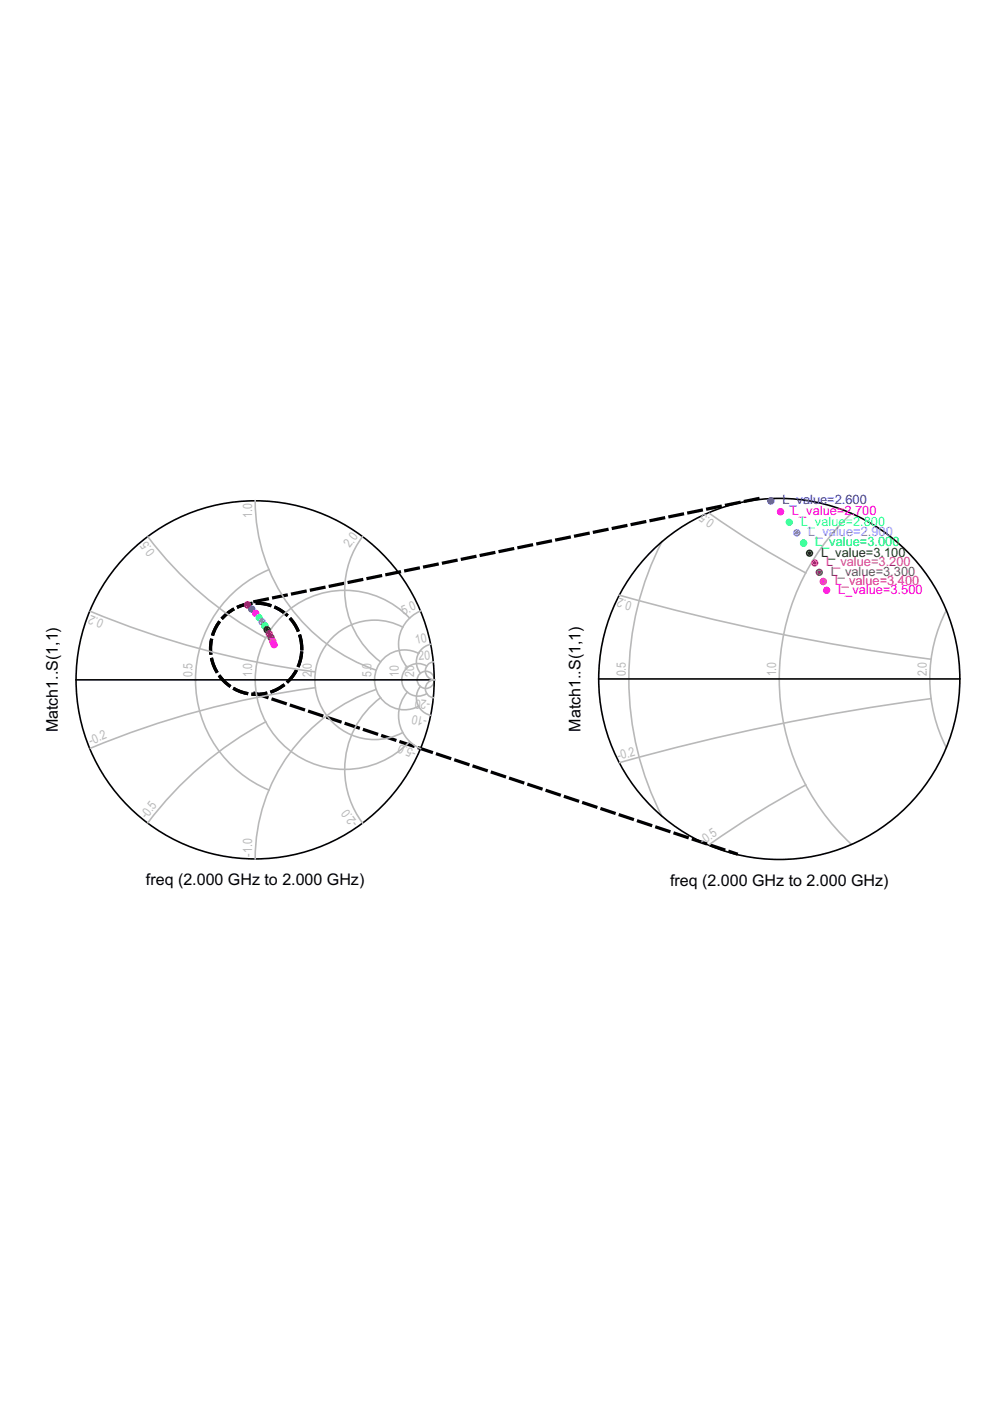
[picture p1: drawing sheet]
<svg xmlns="http://www.w3.org/2000/svg" width="210mm" height="297mm" viewBox="0 0 210 297" stroke-linecap="round" stroke-linejoin="round" font-family="sans-serif">
<path d="M54 127.5l107-21.8M64 137.6a9.7 9.7 0 0 0-14.2-8.6 9.7 9.7 0 0 0-1 16.5 9.7 9.7 0 0 0 15.1-6.7l.1-1.2M54 147l102.1 34" fill="none" stroke="#000" stroke-width=".68" stroke-dasharray="2.7 1.4"/>
<path d="M140.3 114.8a63.9 63.9 0 0 0 0 58.2M150.4 108.9l5.3 3.6 5.4 3.4 9.7 5.6M180.5 108.9a47.9 47.9 0 0 0 0 70.1M131.3 126.2a476.1 476.1 0 0 0 65.9 13.5M200.6 129.4a31.9 31.9 0 0 0 0 29.1M197.4 148.1a476.2 476.2 0 0 0-66 13.6M170.8 166.4l-9.7 5.6-5.4 3.4-5.3 3.6" fill="none" stroke="#b8b8b8" stroke-width=".34"/>
<g fill="none" stroke="#000" stroke-width=".34">
<path d="M126.9 143.9h76.6"/>
<circle cx="165.2" cy="143.9" r="38.3"/>
</g>
<circle cx="163.4" cy="106.2" r=".44" fill="#00f"/>
<circle cx="163.4" cy="106.2" r=".61" fill="none" stroke="#00f" stroke-width=".34"/>
<circle cx="165.5" cy="108.5" r=".44" fill="#f0f"/>
<circle cx="165.5" cy="108.5" r=".61" fill="none" stroke="#f0f" stroke-width=".34"/>
<circle cx="167.3" cy="110.7" r=".44" fill="#0ff"/>
<circle cx="167.3" cy="110.7" r=".61" fill="none" stroke="#0ff" stroke-width=".34"/>
<circle cx="168.9" cy="113" r=".44" fill="#7b68ee"/>
<circle cx="168.9" cy="113" r=".61" fill="none" stroke="#7b68ee" stroke-width=".34"/>
<circle cx="170.4" cy="115.1" r=".44" fill="#0f0"/>
<circle cx="170.4" cy="115.1" r=".61" fill="none" stroke="#0f0" stroke-width=".34"/>
<circle cx="171.6" cy="117.3" r=".44" fill="#006400"/>
<circle cx="171.6" cy="117.3" r=".61" fill="none" stroke="#006400" stroke-width=".34"/>
<circle cx="172.7" cy="119.4" r=".44" fill="#cd5c5c"/>
<circle cx="172.7" cy="119.4" r=".61" fill="none" stroke="#cd5c5c" stroke-width=".34"/>
<circle cx="173.7" cy="121.3" r=".44" fill="#a0522d"/>
<circle cx="173.7" cy="121.3" r=".61" fill="none" stroke="#a0522d" stroke-width=".34"/>
<circle cx="174.6" cy="123.3" r=".44" fill="#ff1493"/>
<circle cx="174.6" cy="123.3" r=".61" fill="none" stroke="#ff1493" stroke-width=".34"/>
<circle cx="175.3" cy="125.2" r=".44" fill="#f0f"/>
<circle cx="175.3" cy="125.2" r=".61" fill="none" stroke="#f0f" stroke-width=".34"/>
<g fill="none" stroke="#b8b8b8" stroke-width=".34">
<path d="M31.4 113.8a76.3 76.3 0 0 0 24.9 21.4M54.1 106.2a38 38 0 0 0 25.6 35.9M76.9 113.8a19 19 0 0 0 3.8 26.5M19.2 129.6a188.6 188.6 0 0 0 47.6 12.9M57 120.8a25.3 25.3 0 0 0-15.5 23.3 25.3 25.3 0 0 0 15.5 23.4M85.4 133a12.7 12.7 0 0 0-18.6 11.1 12.7 12.7 0 0 0 18.6 11.2M86.8 131a19 19 0 0 0-27-.4 19 19 0 0 0 0 27.1 19 19 0 0 0 27-.5M88.8 138.5a6.3 6.3 0 0 0-9.4 5.6 6.3 6.3 0 0 0 9.4 5.6M89.2 129.5a7.6 7.6 0 0 0-2.8 12M91.3 136.6a3.8 3.8 0 0 0-2.2 6.1M56.3 153a76.3 76.3 0 0 0-24.9 21.4M66.9 145.8a188.7 188.7 0 0 0-47.7 12.8"/>
<path d="M79.7 146.2a38 38 0 0 0-25.6 35.9M80.7 147.9a19 19 0 0 0-3.8 26.6M86.4 146.7a7.6 7.6 0 0 0 2.8 12M89.1 145.5a3.8 3.8 0 0 0 2.2 6.2M90.5 141.2a3.5 3.5 0 0 0-5.3 2.9 3.5 3.5 0 0 0 5.3 3M91.9 140.3a1.9 1.9 0 0 0-1.7 2 1.9 1.9 0 0 0 1.9 1.8 1.91 1.91 0 0 0-1.9 1.8 1.91 1.91 0 0 0 1.7 2"/>
<circle cx="90.3" cy="144.1" r="1.82"/>
</g>
<g fill="none" stroke="#000" stroke-width=".34">
<path d="M16.1 144.1h76"/>
<circle cx="54.1" cy="144.1" r="38"/>
</g>
<circle cx="52.5" cy="128.2" r=".44" fill="#f00"/>
<circle cx="52.5" cy="128.2" r=".61" fill="none" stroke="#f00" stroke-width=".34"/>
<circle cx="53.4" cy="129.1" r=".44" fill="#00f"/>
<circle cx="53.4" cy="129.1" r=".61" fill="none" stroke="#00f" stroke-width=".34"/>
<circle cx="54.2" cy="130" r=".44" fill="#f0f"/>
<circle cx="54.2" cy="130" r=".61" fill="none" stroke="#f0f" stroke-width=".34"/>
<circle cx="54.9" cy="130.9" r=".44" fill="#0ff"/>
<circle cx="54.9" cy="130.9" r=".61" fill="none" stroke="#0ff" stroke-width=".34"/>
<circle cx="55.6" cy="131.8" r=".44" fill="#7b68ee"/>
<circle cx="55.6" cy="131.8" r=".61" fill="none" stroke="#7b68ee" stroke-width=".34"/>
<circle cx="56.2" cy="132.7" r=".44" fill="#0f0"/>
<circle cx="56.2" cy="132.7" r=".61" fill="none" stroke="#0f0" stroke-width=".34"/>
<circle cx="56.6" cy="133.5" r=".44" fill="#006400"/>
<circle cx="56.6" cy="133.5" r=".61" fill="none" stroke="#006400" stroke-width=".34"/>
<circle cx="57.1" cy="134.4" r=".44" fill="#cd5c5c"/>
<circle cx="57.1" cy="134.4" r=".61" fill="none" stroke="#cd5c5c" stroke-width=".34"/>
<circle cx="57.5" cy="135.2" r=".44" fill="#a0522d"/>
<circle cx="57.5" cy="135.2" r=".61" fill="none" stroke="#a0522d" stroke-width=".34"/>
<circle cx="57.8" cy="135.9" r=".44" fill="#ff1493"/>
<circle cx="57.8" cy="135.9" r=".61" fill="none" stroke="#ff1493" stroke-width=".34"/>
<circle cx="58.1" cy="136.7" r=".44" fill="#f0f"/>
<circle cx="58.1" cy="136.7" r=".61" fill="none" stroke="#f0f" stroke-width=".34"/>
<g font-size="3.4">
<text x="12.3" y="155.3" transform="rotate(-90 12.3 155.3)">Match1..S(1,1)</text>
<text x="123.1" y="155.1" transform="rotate(-90 123.1 155.1)">Match1..S(1,1)</text>
<text x="31" y="187.7">freq (2.000 GHz to 2.000 GHz)</text>
<text x="142.1" y="187.9">freq (2.000 GHz to 2.000 GHz)</text>
</g>
<text font-size="2.7" fill="#00f" x="165.9" y="106.9">L_value=2.600</text>
<g font-size="2.7" fill="#b8b8b8">
<text x="53.4" y="109.8" transform="rotate(-90 53.4 109.8)">1.0</text>
<text x="151.6" y="110.5" transform="rotate(-145 151.6 110.5)">0.5</text>
<text x="33" y="117" transform="rotate(-127 33 117)">0.5</text>
<text x="74.2" y="116.3" transform="rotate(-53 74.2 116.3)">2.0</text>
<text x="22.1" y="131.5" transform="rotate(-157 22.1 131.5)">0.2</text>
<text x="85.6" y="130.3" transform="rotate(-23 85.6 130.3)">5.0</text>
<text x="134.1" y="127.5" transform="rotate(-164 134.1 127.5)">0.2</text>
<text x="88.2" y="136.6" transform="rotate(-11 88.2 136.6)">10</text>
<text x="40.8" y="143.6" transform="rotate(-90 40.8 143.6)">0.5</text>
<text x="53.5" y="143.6" transform="rotate(-90 53.5 143.6)">1.0</text>
<text x="66.1" y="143.6" transform="rotate(-90 66.1 143.6)">2.0</text>
<text x="78.8" y="143.6" transform="rotate(-90 78.8 143.6)">5.0</text>
<text x="84.5" y="143.6" transform="rotate(-90 84.5 143.6)">10</text>
<text x="87.8" y="143.6" transform="rotate(-90 87.8 143.6)">20</text>
<text x="88.8" y="140" transform="rotate(-6 88.8 140)">20</text>
<text x="132.7" y="143.4" transform="rotate(-90 132.7 143.4)">0.5</text>
<text x="164.6" y="143.4" transform="rotate(-90 164.6 143.4)">1.0</text>
<text x="196.5" y="143.4" transform="rotate(-90 196.5 143.4)">2.0</text>
<text x="91.3" y="148.5" transform="rotate(-174 91.3 148.5)">-20</text>
<text x="90.6" y="152.2" transform="rotate(-169 90.6 152.2)">-10</text>
<text x="19.3" y="157.9" transform="rotate(-23 19.3 157.9)">-0.2</text>
<text x="88.4" y="159.1" transform="rotate(-157 88.4 159.1)">-5.0</text>
<text x="131.1" y="161.2" transform="rotate(-16 131.1 161.2)">-0.2</text>
<text x="31.1" y="173.7" transform="rotate(-53 31.1 173.7)">-0.5</text>
<text x="76" y="174.5" transform="rotate(-127 76 174.5)">-2.0</text>
<text x="149.1" y="179.2" transform="rotate(-35 149.1 179.2)">-0.5</text>
<text x="53.4" y="181.6" transform="rotate(-90 53.4 181.6)">-1.0</text>
</g>
<g font-size="2.7" fill="#f0f">
<text x="167.9" y="109.2">L_value=2.700</text>
<text x="177.7" y="125.9">L_value=3.500</text>
</g>
<text font-size="2.7" fill="#0ff" x="169.8" y="111.4">L_value=2.800</text>
<text font-size="2.7" fill="#7b68ee" x="171.4" y="113.7">L_value=2.900</text>
<text font-size="2.7" fill="#0f0" x="172.8" y="115.9">L_value=3.000</text>
<text font-size="2.7" fill="#006400" x="174.1" y="118">L_value=3.100</text>
<text font-size="2.7" fill="#cd5c5c" x="175.2" y="120.1">L_value=3.200</text>
<text font-size="2.7" fill="#a0522d" x="176.1" y="122.1">L_value=3.300</text>
<text font-size="2.7" fill="#ff1493" x="177" y="124">L_value=3.400</text>
</svg>
